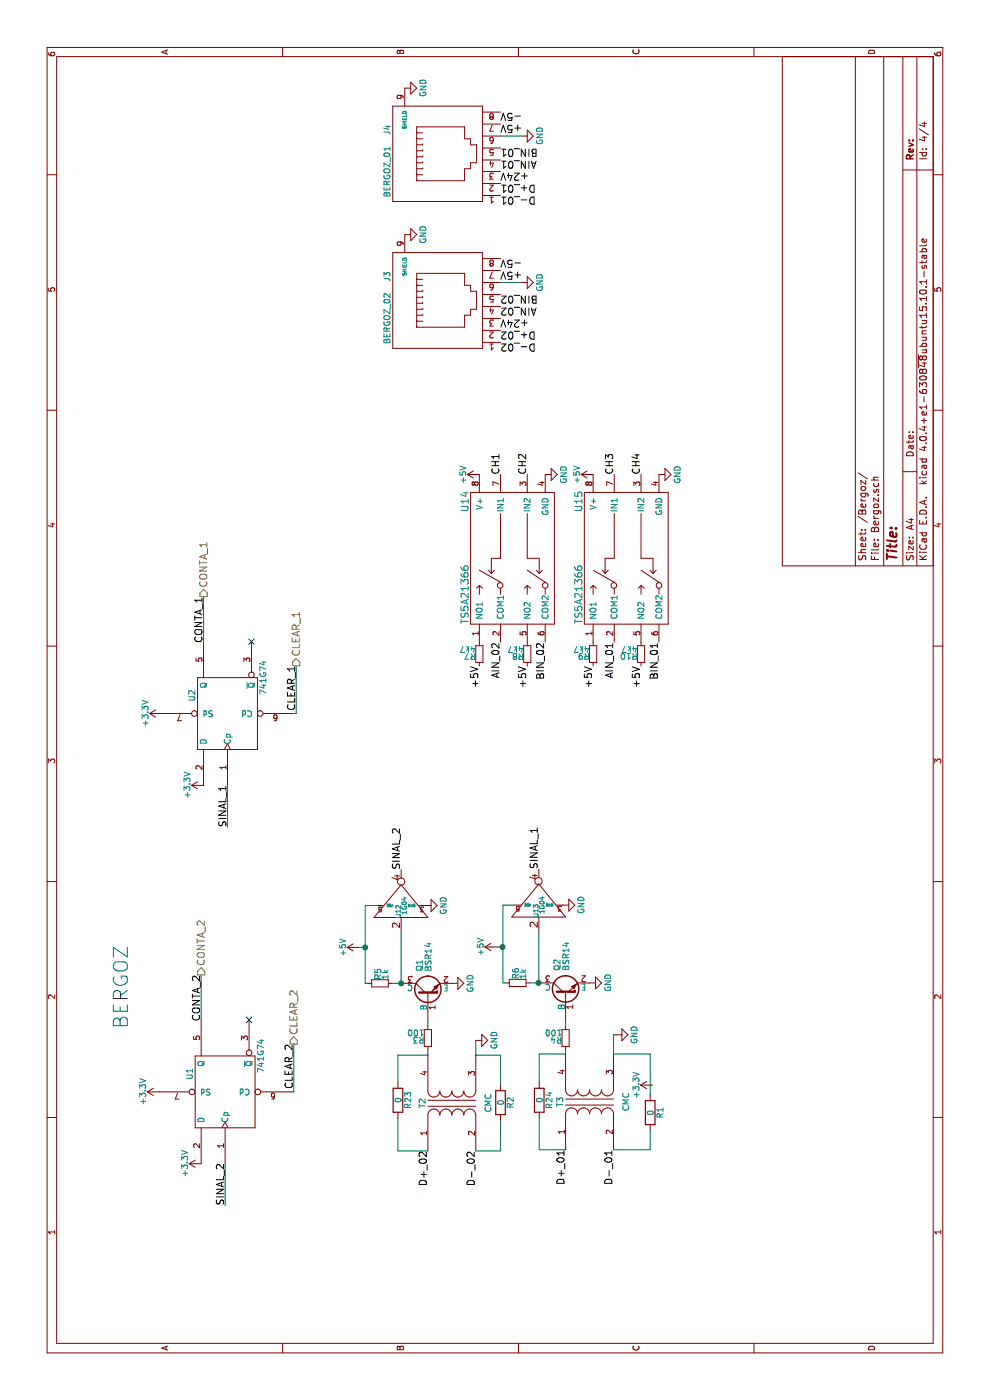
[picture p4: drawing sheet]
EESchema Schematic File Version 2
LIBS:power
LIBS:device
LIBS:transistors
LIBS:conn
LIBS:linear
LIBS:regul
LIBS:74xx
LIBS:cmos4000
LIBS:adc-dac
LIBS:memory
LIBS:xilinx
LIBS:microcontrollers
LIBS:dsp
LIBS:microchip
LIBS:analog_switches
LIBS:motorola
LIBS:texas
LIBS:intel
LIBS:audio
LIBS:interface
LIBS:digital-audio
LIBS:philips
LIBS:display
LIBS:cypress
LIBS:siliconi
LIBS:opto
LIBS:atmel
LIBS:contrib
LIBS:valves
LIBS:Controle
LIBS:CountingPRU_v2-2-cache
EELAYER 25 0
EELAYER END
$Descr A4 11693 8268
encoding utf-8
Sheet 4 4
Title ""
Date ""
Rev ""
Comp ""
Comment1 ""
Comment2 ""
Comment3 ""
Comment4 ""
$EndDescr
$Comp
L 741G74 U1
U 1 1
P 2575 1880
F 0 "U1" H 2725 2180 50  0000 C CNN
F 1 "741G74" H 2875 1585 50  0000 C CNN
F 2 "CONTROLE:TSSOP-8" H 2575 1880 50  0001 C CNN
F 3 "" H 2575 1880 50  0000 C CNN
	1    2575 1880
	1    0    0    -1  
$EndComp
NoConn ~ 3175 2080
Text Label 1625 1880 0    60   ~ 0
SINAL_2
Text Label 2975 2455 2    60   ~ 0
CLEAR_2
Text Label 3550 1680 2    60   ~ 0
CONTA_2
$Comp
L 741G74 U2
U 1 1
P 5735 1900
F 0 "U2" H 5885 2200 50  0000 C CNN
F 1 "741G74" H 6035 1605 50  0000 C CNN
F 2 "CONTROLE:TSSOP-8" H 5735 1900 50  0001 C CNN
F 3 "" H 5735 1900 50  0000 C CNN
	1    5735 1900
	1    0    0    -1  
$EndComp
NoConn ~ 6335 2100
Text Label 4785 1900 0    60   ~ 0
SINAL_1
Text Label 6135 2475 2    60   ~ 0
CLEAR_1
Text Label 6710 1700 2    60   ~ 0
CONTA_1
Text Notes 3100 1080 0    118  ~ 0
BERGOZ
$Comp
L 2SC1945 Q1
U 1 1
P 3380 3575
F 0 "Q1" H 3580 3650 50  0000 L CNN
F 1 "BSR14" H 3580 3575 50  0000 L CNN
F 2 "TO_SOT_Packages_SMD:SOT-23_Handsoldering" H 3580 3500 50  0001 L CIN
F 3 "" H 3380 3575 50  0000 L CNN
	1    3380 3575
	1    0    0    -1  
$EndComp
$Comp
L R_Small R3
U 1 1
P 3025 3575
F 0 "R3" H 3055 3595 50  0000 L CNN
F 1 "100" H 3055 3535 50  0000 L CNN
F 2 "Resistors_SMD:R_0805" H 3025 3575 50  0001 C CNN
F 3 "" H 3025 3575 50  0000 C CNN
	1    3025 3575
	0    -1   -1   0   
$EndComp
$Comp
L R_Small R5
U 1 1
P 3480 3175
F 0 "R5" H 3510 3195 50  0000 L CNN
F 1 "1k" H 3510 3135 50  0000 L CNN
F 2 "Resistors_SMD:R_0805" H 3480 3175 50  0001 C CNN
F 3 "" H 3480 3175 50  0000 C CNN
	1    3480 3175
	1    0    0    -1  
$EndComp
$Comp
L 1G04 U12
U 1 1
P 4105 3350
F 0 "U12" H 4080 3375 39  0000 C CNN
F 1 "1G04" H 4130 3325 39  0000 C CNN
F 2 "TO_SOT_Packages_SMD:SOT-353_SC-70-5_Handsoldering" H 4155 3350 60  0001 C CNN
F 3 "" H 4155 3350 60  0000 C CNN
	1    4105 3350
	1    0    0    -1  
$EndComp
$Comp
L GND #PWR79
U 1 1
P 4130 3550
F 0 "#PWR79" H 4130 3300 50  0001 C CNN
F 1 "GND" H 4130 3400 50  0000 C CNN
F 2 "" H 4130 3550 50  0000 C CNN
F 3 "" H 4130 3550 50  0000 C CNN
	1    4130 3550
	1    0    0    -1  
$EndComp
$Comp
L GND #PWR75
U 1 1
P 3480 3775
F 0 "#PWR75" H 3480 3525 50  0001 C CNN
F 1 "GND" H 3480 3625 50  0000 C CNN
F 2 "" H 3480 3775 50  0000 C CNN
F 3 "" H 3480 3775 50  0000 C CNN
	1    3480 3775
	1    0    0    -1  
$EndComp
Text Label 4430 3350 0    60   ~ 0
SINAL_2
Text Label 2080 3575 2    60   ~ 0
D+_02
Text Label 2080 3975 2    60   ~ 0
D-_02
$Comp
L +5V #PWR77
U 1 1
P 3780 3000
F 0 "#PWR77" H 3780 2850 50  0001 C CNN
F 1 "+5V" H 3780 3140 50  0000 C CNN
F 2 "" H 3780 3000 50  0000 C CNN
F 3 "" H 3780 3000 50  0000 C CNN
	1    3780 3000
	1    0    0    -1  
$EndComp
$Comp
L 2SC1945 Q2
U 1 1
P 3385 4725
F 0 "Q2" H 3585 4800 50  0000 L CNN
F 1 "BSR14" H 3585 4725 50  0000 L CNN
F 2 "TO_SOT_Packages_SMD:SOT-23_Handsoldering" H 3585 4650 50  0001 L CIN
F 3 "" H 3385 4725 50  0000 L CNN
	1    3385 4725
	1    0    0    -1  
$EndComp
$Comp
L R_Small R4
U 1 1
P 3025 4725
F 0 "R4" H 3055 4745 50  0000 L CNN
F 1 "100" H 3055 4685 50  0000 L CNN
F 2 "Resistors_SMD:R_0805" H 3025 4725 50  0001 C CNN
F 3 "" H 3025 4725 50  0000 C CNN
	1    3025 4725
	0    -1   -1   0   
$EndComp
$Comp
L R_Small R6
U 1 1
P 3485 4325
F 0 "R6" H 3515 4345 50  0000 L CNN
F 1 "1k" H 3515 4285 50  0000 L CNN
F 2 "Resistors_SMD:R_0805" H 3485 4325 50  0001 C CNN
F 3 "" H 3485 4325 50  0000 C CNN
	1    3485 4325
	1    0    0    -1  
$EndComp
$Comp
L 1G04 U13
U 1 1
P 4110 4500
F 0 "U13" H 4085 4525 39  0000 C CNN
F 1 "1G04" H 4135 4475 39  0000 C CNN
F 2 "TO_SOT_Packages_SMD:SOT-353_SC-70-5_Handsoldering" H 4160 4500 60  0001 C CNN
F 3 "" H 4160 4500 60  0000 C CNN
	1    4110 4500
	1    0    0    -1  
$EndComp
$Comp
L GND #PWR80
U 1 1
P 4135 4700
F 0 "#PWR80" H 4135 4450 50  0001 C CNN
F 1 "GND" H 4135 4550 50  0000 C CNN
F 2 "" H 4135 4700 50  0000 C CNN
F 3 "" H 4135 4700 50  0000 C CNN
	1    4135 4700
	1    0    0    -1  
$EndComp
$Comp
L GND #PWR76
U 1 1
P 3485 4925
F 0 "#PWR76" H 3485 4675 50  0001 C CNN
F 1 "GND" H 3485 4775 50  0000 C CNN
F 2 "" H 3485 4925 50  0000 C CNN
F 3 "" H 3485 4925 50  0000 C CNN
	1    3485 4925
	1    0    0    -1  
$EndComp
Text Label 4435 4500 0    60   ~ 0
SINAL_1
Text Label 2090 4725 2    60   ~ 0
D+_01
Text Label 2090 5125 2    60   ~ 0
D-_01
$Comp
L +5V #PWR78
U 1 1
P 3785 4150
F 0 "#PWR78" H 3785 4000 50  0001 C CNN
F 1 "+5V" H 3785 4290 50  0000 C CNN
F 2 "" H 3785 4150 50  0000 C CNN
F 3 "" H 3785 4150 50  0000 C CNN
	1    3785 4150
	1    0    0    -1  
$EndComp
$Comp
L RJ45 J3
U 1 1
P 9185 3730
F 0 "J3" H 9385 4230 50  0000 C CNN
F 1 "BERGOZ_02" H 9035 4230 50  0000 C CNN
F 2 "Controle:RJ45-STEWART" H 9185 3730 50  0001 C CNN
F 3 "" H 9185 3730 50  0000 C CNN
	1    9185 3730
	1    0    0    -1  
$EndComp
$Comp
L GND #PWR88
U 1 1
P 9735 3380
F 0 "#PWR88" H 9735 3130 50  0001 C CNN
F 1 "GND" H 9735 3230 50  0000 C CNN
F 2 "" H 9735 3380 50  0000 C CNN
F 3 "" H 9735 3380 50  0000 C CNN
	1    9735 3380
	1    0    0    -1  
$EndComp
Text Label 8935 4180 3    60   ~ 0
D+_02
Text Label 8835 4180 3    60   ~ 0
D-_02
Text Label 9035 4180 3    60   ~ 0
+24V
Text Label 9135 4180 3    60   ~ 0
AIN_02
Text Label 9235 4180 3    60   ~ 0
BIN_02
Text Label 9435 4180 3    60   ~ 0
+5V
Text Label 9535 4180 3    60   ~ 0
-5V
$Comp
L GND #PWR87
U 1 1
P 9335 4355
F 0 "#PWR87" H 9335 4105 50  0001 C CNN
F 1 "GND" H 9335 4205 50  0000 C CNN
F 2 "" H 9335 4355 50  0000 C CNN
F 3 "" H 9335 4355 50  0000 C CNN
	1    9335 4355
	1    0    0    -1  
$EndComp
$Comp
L RJ45 J4
U 1 1
P 10410 3730
F 0 "J4" H 10610 4230 50  0000 C CNN
F 1 "BERGOZ_01" H 10260 4230 50  0000 C CNN
F 2 "Controle:RJ45-STEWART" H 10410 3730 50  0001 C CNN
F 3 "" H 10410 3730 50  0000 C CNN
	1    10410 3730
	1    0    0    -1  
$EndComp
$Comp
L GND #PWR90
U 1 1
P 10960 3380
F 0 "#PWR90" H 10960 3130 50  0001 C CNN
F 1 "GND" H 10960 3230 50  0000 C CNN
F 2 "" H 10960 3380 50  0000 C CNN
F 3 "" H 10960 3380 50  0000 C CNN
	1    10960 3380
	1    0    0    -1  
$EndComp
Text Label 10160 4180 3    60   ~ 0
D+_01
Text Label 10060 4180 3    60   ~ 0
D-_01
Text Label 10260 4180 3    60   ~ 0
+24V
Text Label 10360 4180 3    60   ~ 0
AIN_01
Text Label 10460 4180 3    60   ~ 0
BIN_01
Text Label 10660 4180 3    60   ~ 0
+5V
Text Label 10760 4180 3    60   ~ 0
-5V
$Comp
L GND #PWR89
U 1 1
P 10560 4355
F 0 "#PWR89" H 10560 4105 50  0001 C CNN
F 1 "GND" H 10560 4205 50  0000 C CNN
F 2 "" H 10560 4355 50  0000 C CNN
F 3 "" H 10560 4355 50  0000 C CNN
	1    10560 4355
	1    0    0    -1  
$EndComp
$Comp
L TS5A21366 U14
U 1 1
P 7030 4305
F 0 "U14" H 7505 4730 60  0000 C CNN
F 1 "TS5A21366" H 6730 4730 60  0000 C CNN
F 2 "Controle:VSSOP-8" H 7030 4305 60  0001 C CNN
F 3 "" H 7030 4305 60  0000 C CNN
	1    7030 4305
	1    0    0    -1  
$EndComp
$Comp
L R_Small R7
U 1 1
P 6230 4005
F 0 "R7" H 6260 4025 50  0000 L CNN
F 1 "4k7" H 6260 3965 50  0000 L CNN
F 2 "Resistors_SMD:R_0805" H 6230 4005 50  0001 C CNN
F 3 "" H 6230 4005 50  0000 C CNN
	1    6230 4005
	0    -1   -1   0   
$EndComp
$Comp
L R_Small R8
U 1 1
P 6230 4405
F 0 "R8" H 6260 4425 50  0000 L CNN
F 1 "4k7" H 6260 4365 50  0000 L CNN
F 2 "Resistors_SMD:R_0805" H 6230 4405 50  0001 C CNN
F 3 "" H 6230 4405 50  0000 C CNN
	1    6230 4405
	0    -1   -1   0   
$EndComp
$Comp
L GND #PWR84
U 1 1
P 7730 4555
F 0 "#PWR84" H 7730 4305 50  0001 C CNN
F 1 "GND" H 7730 4405 50  0000 C CNN
F 2 "" H 7730 4555 50  0000 C CNN
F 3 "" H 7730 4555 50  0000 C CNN
	1    7730 4555
	1    0    0    -1  
$EndComp
Text Label 6130 4005 2    60   ~ 0
+5V
Text Label 6130 4405 2    60   ~ 0
+5V
Text Label 6330 4180 2    60   ~ 0
AIN_02
Text Label 6330 4555 2    60   ~ 0
BIN_02
$Comp
L TS5A21366 U15
U 1 1
P 7030 5255
F 0 "U15" H 7505 5680 60  0000 C CNN
F 1 "TS5A21366" H 6730 5680 60  0000 C CNN
F 2 "Controle:VSSOP-8" H 7030 5255 60  0001 C CNN
F 3 "" H 7030 5255 60  0000 C CNN
	1    7030 5255
	1    0    0    -1  
$EndComp
$Comp
L R_Small R9
U 1 1
P 6230 4955
F 0 "R9" H 6260 4975 50  0000 L CNN
F 1 "4k7" H 6260 4915 50  0000 L CNN
F 2 "Resistors_SMD:R_0805" H 6230 4955 50  0001 C CNN
F 3 "" H 6230 4955 50  0000 C CNN
	1    6230 4955
	0    -1   -1   0   
$EndComp
$Comp
L R_Small R10
U 1 1
P 6230 5355
F 0 "R10" H 6260 5375 50  0000 L CNN
F 1 "4k7" H 6260 5315 50  0000 L CNN
F 2 "Resistors_SMD:R_0805" H 6230 5355 50  0001 C CNN
F 3 "" H 6230 5355 50  0000 C CNN
	1    6230 5355
	0    -1   -1   0   
$EndComp
$Comp
L GND #PWR86
U 1 1
P 7730 5505
F 0 "#PWR86" H 7730 5255 50  0001 C CNN
F 1 "GND" H 7730 5355 50  0000 C CNN
F 2 "" H 7730 5505 50  0000 C CNN
F 3 "" H 7730 5505 50  0000 C CNN
	1    7730 5505
	1    0    0    -1  
$EndComp
Text Label 6130 4955 2    60   ~ 0
+5V
Text Label 6130 5355 2    60   ~ 0
+5V
Text Label 6330 5130 2    60   ~ 0
AIN_01
Text Label 6330 5505 2    60   ~ 0
BIN_01
$Comp
L GND #PWR74
U 1 1
P 3050 5145
F 0 "#PWR74" H 3050 4895 50  0001 C CNN
F 1 "GND" H 3050 4995 50  0000 C CNN
F 2 "" H 3050 5145 50  0000 C CNN
F 3 "" H 3050 5145 50  0000 C CNN
	1    3050 5145
	1    0    0    -1  
$EndComp
Wire Wire Line
	2575 2455 2575 2430
Wire Wire Line
	3550 1680 3175 1680
Wire Wire Line
	1625 1880 1975 1880
Wire Wire Line
	2975 2455 2575 2455
Wire Wire Line
	5735 2475 5735 2450
Wire Wire Line
	6710 1700 6335 1700
Wire Wire Line
	4785 1900 5135 1900
Wire Wire Line
	6135 2475 5735 2475
Wire Wire Line
	3480 3375 3480 3275
Wire Wire Line
	3480 3350 3905 3350
Connection ~ 3480 3350
Wire Wire Line
	3005 3975 2880 3975
Wire Wire Line
	3780 3000 3780 3050
Wire Wire Line
	3480 3050 4130 3050
Wire Wire Line
	4130 3050 4130 3150
Wire Wire Line
	3480 3050 3480 3075
Connection ~ 3780 3050
Wire Wire Line
	3485 4525 3485 4425
Wire Wire Line
	3485 4500 3910 4500
Connection ~ 3485 4500
Wire Wire Line
	3785 4150 3785 4200
Wire Wire Line
	3485 4200 4135 4200
Wire Wire Line
	4135 4200 4135 4300
Wire Wire Line
	3485 4200 3485 4225
Connection ~ 3785 4200
Wire Wire Line
	9335 4355 9335 4180
Wire Wire Line
	10560 4355 10560 4180
Text Label 7730 4180 0    60   ~ 0
CH1
Text Label 7730 5130 0    60   ~ 0
CH3
Text Label 7730 5355 0    60   ~ 0
CH4
Text Label 7730 4405 0    60   ~ 0
CH2
$Comp
L Transformer_1P_1S T2
U 1 1
P 2480 3775
F 0 "T2" H 2480 4025 50  0000 C CNN
F 1 "CMC" H 2480 3475 50  0000 C CNN
F 2 "Controle:Trafo_murata_SMD" H 2480 3775 50  0001 C CNN
F 3 "" H 2480 3775 50  0001 C CNN
	1    2480 3775
	1    0    0    -1  
$EndComp
$Comp
L Transformer_1P_1S T3
U 1 1
P 2490 4925
F 0 "T3" H 2490 5175 50  0000 C CNN
F 1 "CMC" H 2490 4625 50  0000 C CNN
F 2 "Controle:Trafo_murata_SMD" H 2490 4925 50  0001 C CNN
F 3 "" H 2490 4925 50  0001 C CNN
	1    2490 4925
	1    0    0    -1  
$EndComp
Wire Wire Line
	3125 3575 3180 3575
$Comp
L GND #PWR73
U 1 1
P 3005 3975
F 0 "#PWR73" H 3005 3725 50  0001 C CNN
F 1 "GND" H 3005 3825 50  0000 C CNN
F 2 "" H 3005 3975 50  0000 C CNN
F 3 "" H 3005 3975 50  0000 C CNN
	1    3005 3975
	1    0    0    -1  
$EndComp
Wire Wire Line
	2925 3575 2880 3575
Wire Wire Line
	3185 4725 3125 4725
Wire Wire Line
	2890 4725 2925 4725
Wire Wire Line
	2890 5125 3050 5125
Wire Wire Line
	3050 5125 3050 5145
$Comp
L +3.3V #PWR72
U 1 1
P 2630 5450
F 0 "#PWR72" H 2630 5300 50  0001 C CNN
F 1 "+3.3V" H 2630 5590 50  0000 C CNN
F 2 "" H 2630 5450 50  0001 C CNN
F 3 "" H 2630 5450 50  0001 C CNN
	1    2630 5450
	1    0    0    -1  
$EndComp
$Comp
L +3.3V #PWR82
U 1 1
P 5735 1350
F 0 "#PWR82" H 5735 1200 50  0001 C CNN
F 1 "+3.3V" H 5735 1490 50  0000 C CNN
F 2 "" H 5735 1350 50  0001 C CNN
F 3 "" H 5735 1350 50  0001 C CNN
	1    5735 1350
	1    0    0    -1  
$EndComp
$Comp
L +3.3V #PWR81
U 1 1
P 5135 1700
F 0 "#PWR81" H 5135 1550 50  0001 C CNN
F 1 "+3.3V" H 5135 1840 50  0000 C CNN
F 2 "" H 5135 1700 50  0001 C CNN
F 3 "" H 5135 1700 50  0001 C CNN
	1    5135 1700
	1    0    0    -1  
$EndComp
$Comp
L +3.3V #PWR71
U 1 1
P 2575 1330
F 0 "#PWR71" H 2575 1180 50  0001 C CNN
F 1 "+3.3V" H 2575 1470 50  0000 C CNN
F 2 "" H 2575 1330 50  0001 C CNN
F 3 "" H 2575 1330 50  0001 C CNN
	1    2575 1330
	1    0    0    -1  
$EndComp
$Comp
L +3.3V #PWR70
U 1 1
P 1975 1680
F 0 "#PWR70" H 1975 1530 50  0001 C CNN
F 1 "+3.3V" H 1975 1820 50  0000 C CNN
F 2 "" H 1975 1680 50  0001 C CNN
F 3 "" H 1975 1680 50  0001 C CNN
	1    1975 1680
	1    0    0    -1  
$EndComp
$Comp
L R R23
U 1 1
P 2505 3325
F 0 "R23" V 2585 3325 50  0000 C CNN
F 1 "0" V 2505 3325 50  0000 C CNN
F 2 "Resistors_SMD:R_0805" V 2435 3325 50  0001 C CNN
F 3 "" H 2505 3325 50  0001 C CNN
	1    2505 3325
	0    1    1    0   
$EndComp
$Comp
L R R2
U 1 1
P 2485 4180
F 0 "R2" V 2565 4180 50  0000 C CNN
F 1 "0" V 2485 4180 50  0000 C CNN
F 2 "Resistors_SMD:R_0805" V 2415 4180 50  0001 C CNN
F 3 "" H 2485 4180 50  0001 C CNN
	1    2485 4180
	0    1    1    0   
$EndComp
$Comp
L R R24
U 1 1
P 2505 4505
F 0 "R24" V 2585 4505 50  0000 C CNN
F 1 "0" V 2505 4505 50  0000 C CNN
F 2 "Resistors_SMD:R_0805" V 2435 4505 50  0001 C CNN
F 3 "" H 2505 4505 50  0001 C CNN
	1    2505 4505
	0    1    1    0   
$EndComp
$Comp
L R R1
U 1 1
P 2400 5430
F 0 "R1" V 2480 5430 50  0000 C CNN
F 1 "0" V 2400 5430 50  0000 C CNN
F 2 "Resistors_SMD:R_0805" V 2330 5430 50  0001 C CNN
F 3 "" H 2400 5430 50  0001 C CNN
	1    2400 5430
	0    1    1    0   
$EndComp
Wire Wire Line
	2355 3325 2080 3325
Wire Wire Line
	2080 3325 2080 3575
Wire Wire Line
	2655 3325 2880 3325
Wire Wire Line
	2880 3325 2880 3575
Wire Wire Line
	2335 4180 2080 4180
Wire Wire Line
	2080 4180 2080 3975
Wire Wire Line
	2635 4180 2880 4180
Wire Wire Line
	2880 4180 2880 3975
Wire Wire Line
	2655 4505 2890 4505
Wire Wire Line
	2890 4505 2890 4725
Wire Wire Line
	2355 4505 2090 4505
Wire Wire Line
	2090 4505 2090 4725
Wire Wire Line
	2250 5430 2090 5430
Wire Wire Line
	2090 5430 2090 5125
Wire Wire Line
	2550 5430 2890 5430
Wire Wire Line
	2890 5430 2890 5125
$Comp
L +5V #PWR85
U 1 1
P 7730 4955
F 0 "#PWR85" H 7730 4805 50  0001 C CNN
F 1 "+5V" H 7730 5095 50  0000 C CNN
F 2 "" H 7730 4955 50  0000 C CNN
F 3 "" H 7730 4955 50  0000 C CNN
	1    7730 4955
	1    0    0    -1  
$EndComp
$Comp
L +5V #PWR83
U 1 1
P 7730 4005
F 0 "#PWR83" H 7730 3855 50  0001 C CNN
F 1 "+5V" H 7730 4145 50  0000 C CNN
F 2 "" H 7730 4005 50  0000 C CNN
F 3 "" H 7730 4005 50  0000 C CNN
	1    7730 4005
	1    0    0    -1  
$EndComp
Text HLabel 6710 1700 2    60   Output ~ 0
CONTA_1
Text HLabel 3550 1680 2    60   Output ~ 0
CONTA_2
Text HLabel 2975 2455 2    60   Output ~ 0
CLEAR_2
Text HLabel 6135 2475 2    60   Output ~ 0
CLEAR_1
$EndSCHEMATC
